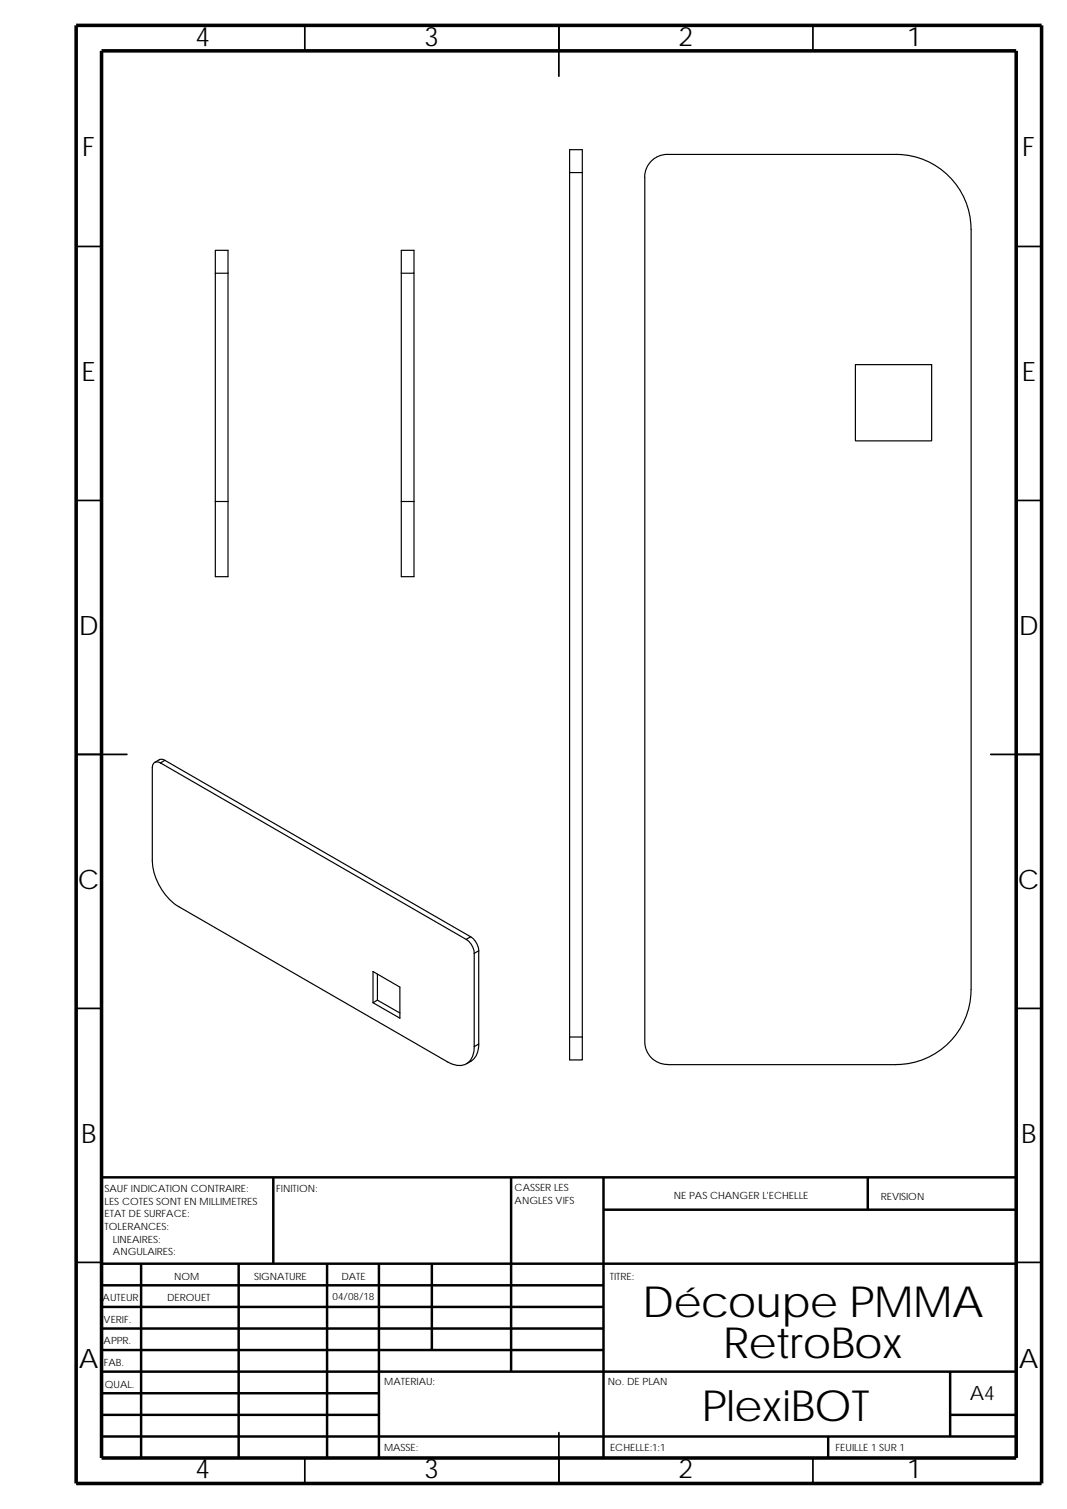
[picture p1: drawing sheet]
<svg xmlns="http://www.w3.org/2000/svg" width="210mm" height="297mm" viewBox="0 0 210 297" stroke-linecap="round" stroke-linejoin="round" font-family="sans-serif">
<g fill="none" stroke="#000" stroke-width=".34">
<path d="M60 5v5M110 5v10M160 5v5M15 48.5h5M200 48.5h5M15 98.5h5M200 98.5h5M15 148.5h10M195 148.5h10M15 198.5h5M200 198.5h5M15 248.5h5"/>
<path d="M200 248.5h5M60 287v5M110 282v10M160 287v5"/>
</g>
<g fill="none" stroke="#000" stroke-width=".49">
<path d="M53.8 231.8v17M100.6 231.8v38.2M118.8 238.1h81.2M118.8 231.8v55.2M170.8 231.8v6.3M200 231.8h-180v55.2M20 253h98.8M20 257.3h98.8M20 248.8h180M27.8 248.8v38.2M47 248.8v38.2M64.4 248.8v38.2"/>
<path d="M74.6 248.8v38.2M85 248.8v16.9M20 278.5h54.6M20 270h180M20 274.3h54.6M20 261.5h98.8M20 265.7h98.8M187 270v12.8M187 278.5h13M20 282.8h180M163 282.8v4.2"/>
</g>
<path d="M15 5h190v287h-190zM20 10h180v277h-180z" fill="none" stroke="#000" stroke-width=".7" stroke-linecap="butt"/>
<g fill="none" stroke="#000" stroke-width=".23">
<path d="M112.1 34h2.5M112.1 34v-4.5h2.5v4.5M112.1 34v170.1M114.6 34v170.1M42.4 53.8v-4.5h2.5v4.5M42.4 53.8h2.5M42.4 53.8v44.9M44.9 53.8v44.9M79 53.8v44.9M79 49.3h2.5v4.5h-2.5zM81.5 53.8v44.9M168.3 71.8h15v15h-15z"/>
<path d="M42.4 98.7v14.8h2.5v-14.8M42.4 98.7h2.5M79 98.7v14.8h2.5v-14.8M79 98.7h2.5M31.6 150.2a.99 .99 0 0 0-1.2-.1 .99 .99 0 0 0-.4 1v18.3a11.6 11.6 0 0 0 5.2 9.1l52.9 30.5a3.4 3.4 0 0 0 4.4-.2 4.4 4.4 0 0 0 .8-2.8M31.6 150.2l60.1 34.7M32.4 149.7l-.5-.2h-.5l-.9 .6M32.4 149.7l60.2 34.7M32.4 149.7l-.8 .5M73.4 191.2l5.3 3.1v6.1l-5.3-3zM74.3 196.9l-.9 .5M74.3 191.7v5.2l4.4 2.5"/>
<path d="M92.6 184.4l.3 .2a3.6 3.6 0 0 1 1.3 2.6M92.6 184.4l-.9 .5 .3 .2a3.5 3.5 0 0 1 1.3 2.6M93.3 187.7v18.3M94.2 187.2v18.3l-.9 .5M94.2 187.2l-.9 .5M191.1 194.8a14.8 14.8 0 0 1-14.8 14.8h-44.9M191.1 194.8v-149.6a14.8 14.8 0 0 0-14.8-14.8h-44.9a4.5 4.5 0 0 0-4.5 4.5v170.2a4.5 4.5 0 0 0 4.5 4.4M94.2 205.5a3.8 3.8 0 0 1-2.4 3.9M112.1 204.1h2.5M112.1 204.1v4.5h2.5v-4.5"/>
</g>
<g font-size="8.4">
<text x="126.4" y="259.2">Découpe PMMA</text>
<text x="142.3" y="267.4">RetroBox</text>
<text x="138.1" y="279.7">PlexiBOT</text>
</g>
<g font-size="5.3">
<text x="38.5" y="9">4</text>
<text x="83.5" y="9">3</text>
<text x="133.5" y="9">2</text>
<text x="178.5" y="9">1</text>
<text x="16.2" y="30.7">F</text>
<text x="201.2" y="30.7">F</text>
<text x="16.1" y="75">E</text>
<text x="201.1" y="75">E</text>
<text x="15.5" y="125">D</text>
<text x="200.5" y="125">D</text>
<text x="15.3" y="175">C</text>
<text x="200.3" y="175">C</text>
<text x="16" y="225">B</text>
<text x="201" y="225">B</text>
<text x="15.5" y="269.2">A</text>
<text x="200.5" y="269.2">A</text>
<text x="38.5" y="291">4</text>
<text x="83.5" y="291">3</text>
<text x="133.5" y="291">2</text>
<text x="178.5" y="291">1</text>
</g>
<text font-size="3.9" x="190.8" y="275.5">A4</text>
<g font-size="2">
<text x="20.6" y="234.6">SAUF INDICATION CONTRAIRE:</text>
<text x="20.6" y="237.1">LES COTES SONT EN MILLIMETRES</text>
<text x="20.6" y="239.6">ETAT DE SURFACE:</text>
<text x="54.4" y="234.6">FINITION:</text>
<text x="101.3" y="234.5">CASSER LES</text>
<text x="101.3" y="237">ANGLES VIFS</text>
<text x="132.6" y="236">NE PAS CHANGER L'ECHELLE</text>
<text x="173.3" y="236.2">REVISION</text>
<text x="20.6" y="242.1">TOLERANCES:</text>
<text x="22.2" y="244.6">LINEAIRES:</text>
<text x="22.2" y="247.1">ANGULAIRES:</text>
<text x="50" y="252">SIGNATURE</text>
<text x="67.2" y="252">DATE</text>
<text x="120" y="252">TITRE:</text>
<text x="20.2" y="256.1">AUTEUR</text>
<text x="32.9" y="256.2">DEROUET</text>
<text x="34.3" y="252">NOM</text>
<text x="65.4" y="255.9">04/08/18</text>
<text x="20.4" y="260.4">VERIF.</text>
<text x="20.4" y="264.5">APPR.</text>
<text x="20.4" y="268.8">FAB.</text>
<text x="20.6" y="273.2">QUAL.</text>
<text x="75.6" y="272.5">MATERIAU:</text>
<text x="119.6" y="272.5">No. DE PLAN</text>
<text x="75.6" y="285.6">MASSE:</text>
<text x="120.1" y="285.6">ECHELLE:1:1</text>
<text x="164.4" y="285.6">FEUILLE 1 SUR 1</text>
</g>
</svg>
